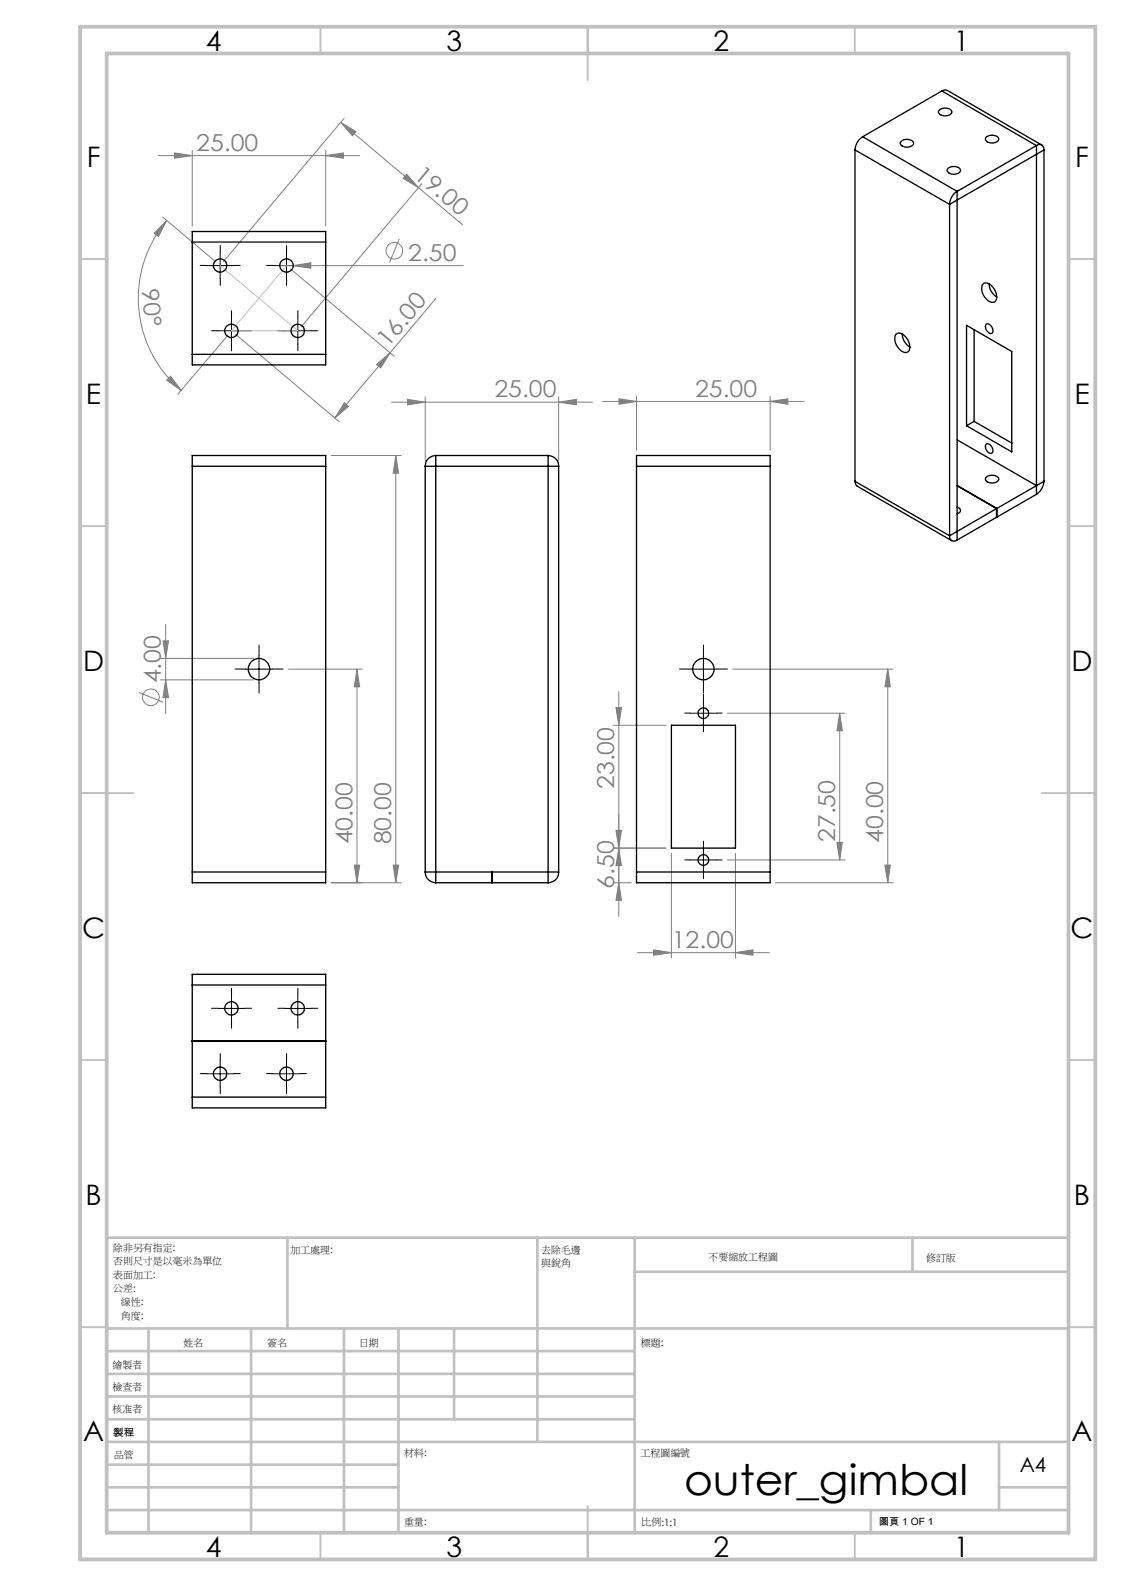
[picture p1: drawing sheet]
<svg xmlns="http://www.w3.org/2000/svg" width="210mm" height="297mm" viewBox="0 0 210 297" stroke-linecap="round" stroke-linejoin="round" font-family="sans-serif">
<g fill="none" stroke="#808080" stroke-width=".19">
<path d="M29.6 29.1h37.7M32.7 28.6l3.3 .5-3.3 .5zM36 28.1v14.2M61 29.1l3.3-.5v1zM61 28.1v14.2M63.8 22.9l22.8 19.2M63.8 22.9l2.8 1.8-.6 .7zM64.4 22.2l-22.6 26.8M76.1 32.6l2.2 2.5-2.8-1.7zM79 34.4l-22.6 26.8M30.4 40.6l10 8.5M31.2 41.3l-1.5 3-.8-.6z"/>
<path d="M31.2 41.3a22.6 22.6 0 0 0 2.7 31.8M52.4 49.7h34.3M54.4 50.4l19.4 16.3M54.9 49.7l3.3-.5v1zM74.7 44.7l-1.8 4.5M81.6 55.9l-18.9 22.4M31.2 71.2l.7-.8 2 2.7zM42.7 62.7l-9.4 11.2M44.1 62.6l19.4 16.3M64.5 75.4l.7 .7-2.5 2.2zM70.5 68.3l2.5-2.3-1.7 2.9zM73.2 75.3h37.7"/>
<path d="M76.3 74.8l3.3 .5-3.3 .5zM79.6 74.3v12M104.6 75.3l3.3-.5v1zM104.6 74.3v12M112.8 75.2h37.7M115.9 74.7l3.2 .5-3.2 .5zM119.1 74.2v10.1M144.1 75.2l3.4-.5v1zM144.1 74.2v10.1M62 85.3h13.1M74.1 85.3l.5 3.3h-1zM74.1 85.3v80"/>
<path d="M31 116.9v16.8M26 129.7l4.5 1.8M30 123.3h17.5M30 127.3h17.5M30.5 120h1l-.5 3.3zM31 127.3l.5 3.3h-1zM54 125.3h13.8M66.8 125.3l.5 3.3h-1zM66.8 125.3v40M114.8 135.8h9.8M115.3 132.5h1l-.5 3.3zM115.8 129.5v42.2"/>
<path d="M136.1 133.6h22.1M137.2 125.3h29.9M157.2 133.6v27.4M157.2 133.6l.5 3.2h-1.1zM166.2 125.3v40M166.2 125.3l.5 3.3h-1.1zM114.8 158.8h9.8M115.3 155.5h1l-.5 3.3zM115.8 158.8l.5 3.3h-1zM125.7 159.8v19.6M137.7 159.8v19.6M156.6 157.8h1.1l-.5 3.2z"/>
<path d="M62 165.3h13.1M66.3 162h1l-.5 3.3zM73.6 162h1l-.5 3.3zM114.8 165.3h3.3M115.8 165.3l.5 3.3h-1zM119.3 178.4h24.7M122.3 177.9l3.4 .5-3.4 .5zM136.1 161h22.1M137.7 178.4l3.2-.5v1zM145.1 165.3h22M165.6 162h1.1l-.5 3.3z"/>
<circle cx="73.8" cy="47" r="1.56"/>
<circle cx="28.2" cy="130.6" r="1.55"/>
</g>
<g fill="none" stroke="#000" stroke-width=".19" stroke-dasharray="30.5 1.3 1.3 1.3">
<path d="M38.7 49.7h-1.2M41.2 47.2v-1.2M41.2 52.2v1.3M43.3 59.4v-1.2M43.7 49.7h1.3M51.1 49.7h-1.2M53.6 47.2v-1.2M53.6 52.2v1.3M55.8 59.4v-1.2M56.1 49.7h1.3M40.8 61.9h-1.2M43.3 64.4v1.3"/>
<path d="M45.8 61.9h1.3M53.3 61.9h-1.3M55.8 64.4v1.3M58.3 61.9h1.2M46 125.3h-2M48.5 122.8v-2M48.5 127.8v2M51 125.3h2M129.2 133.5h-1M129.2 125.3h-2M131.7 131v-1M131.7 136v1"/>
<path d="M131.7 122.8v-2M131.7 127.8v2M134.2 133.5h1M134.2 125.3h2M131.7 158.5v-1M129.2 161h-1M131.7 163.5v1M134.2 161h1M40.8 188.8h-1.2M41.2 198.6v-1.3M43.3 186.3v-1.2M43.3 191.3v1.3"/>
<path d="M45.8 188.8h1.3M53.3 188.8h-1.3M53.6 198.6v-1.3M55.8 186.3v-1.2M55.8 191.3v1.3M58.3 188.8h1.2M38.7 201.1h-1.2M41.2 203.6v1.2M43.7 201.1h1.3M51.1 201.1h-1.2M53.6 203.6v1.2M56.1 201.1h1.3"/>
</g>
<g fill="none" stroke="#000" stroke-width=".19">
<path d="M38.7 49.7h5M41.2 47.2v5M43.3 59.5v4.9M51.1 49.7h5M53.6 47.2v5M55.7 59.5v4.9M40.8 61.9h5M53.2 61.9h5M46 125.3h5M48.5 122.8v5M129.2 133.6h5M129.2 125.3h5"/>
<path d="M131.7 122.8v5M131.7 131.1v5M131.7 158.6v4.9M129.2 161h5M40.8 188.8h5M41.2 198.6v5M43.3 186.3v5M53.2 188.8h5M53.6 198.6v5M55.7 186.3v5M38.7 201.1h5M51.1 201.1h5"/>
</g>
<path d="M41.2 49.7l14.5 12.2h-12.4l10.3-12.2" fill="none" stroke="#c0c0c0" stroke-width=".19"/>
<g fill="none" stroke="#c0c0c0" stroke-width=".35">
<path d="M60 5v5M110 5v10M160 5v5M15 48.5h5M200 48.5h5M15 98.5h5M200 98.5h5M15 148.5h10M195 148.5h10M15 198.5h5M200 198.5h5M15 248.5h5"/>
<path d="M200 248.5h5M60 287v5M110 282v10M160 287v5"/>
</g>
<g fill="none" stroke="#c0c0c0" stroke-width=".5">
<path d="M53.8 231.8v17M100.6 231.8v38.2M118.8 231.8v55.2M118.8 238.2h81.2M170.8 231.8v6.4M200 231.8h-180v55.2M20 248.8h180M20 257.3h98.8M20 253h98.8M27.8 248.8v38.2M47 248.8v38.2M64.4 248.8v38.2"/>
<path d="M74.6 248.8v38.2M85 248.8v17M20 265.8h98.8M20 261.5h98.8M20 278.5h54.6M20 274.3h54.6M20 270h180M187 278.5h13M187 270v12.8M20 282.8h180M163 282.8v4.2"/>
</g>
<path d="M15 5h190v287h-190zM20 10h180v277h-180z" fill="none" stroke="#c0c0c0" stroke-width=".7"/>
<g fill="#808080">
<path d="M54.9 49.7l3.3-.5v1z"/>
<path d="M64.5 75.4l.7 .7-2.5 2.2zM70.5 68.3l2.5-2.3-1.7 2.9z"/>
<path d="M31.2 41.3l-1.5 3-.8-.6zM31.2 71.2l.7-.8 2 2.7z"/>
<path d="M63.8 22.9l2.8 1.8-.6 .7zM76.1 32.6l2.2 2.5-2.8-1.7z"/>
<path d="M61 29.1l3.3-.5v1zM32.7 28.6l3.3 .5-3.3 .5z"/>
<path d="M115.9 74.7l3.2 .5-3.2 .5zM144.1 75.2l3.4-.5v1z"/>
<path d="M122.3 177.9l3.4 .5-3.4 .5zM137.7 178.4l3.2-.5v1z"/>
<path d="M115.8 158.8l.5 3.3h-1zM115.3 132.5h1l-.5 3.3z"/>
<path d="M30.5 120h1l-.5 3.3zM31 127.3l.5 3.3h-1zM74.1 85.3l.5 3.3h-1zM73.6 162h1l-.5 3.3zM66.8 125.3l.5 3.3h-1zM66.3 162h1l-.5 3.3zM157.2 133.6l.5 3.2h-1.1zM156.6 157.8h1.1l-.5 3.2zM166.2 125.3l.5 3.3h-1.1zM165.6 162h1.1l-.5 3.3zM115.3 155.5h1l-.5 3.3zM115.8 165.3l.5 3.3h-1z"/>
<path d="M76.3 74.8l3.3 .5-3.3 .5zM104.6 75.3l3.3-.5v1z"/>
</g>
<g fill="none" stroke="#000" stroke-width=".25">
<path d="M176.3 17l.5-.1h.5l17.7 10.3M176.3 17l17.7 10.3M176.3 17l-14.8 8.6M160 28.1l17.7 10.2M160 28.1v62M161.5 25.6a3.2 3.2 0 0 0-1.5 2.5M161.5 25.6l17.6 10.2M168.6 26.6a1.58 1.58 0 0 1 2.4 .1 1.37 1.37 0 0 1-2.1 .6l-.2-.1a.41 .41 0 0 1-.1-.6zM175.9 20.6a1.59 1.59 0 0 1 2.3 .3 1.39 1.39 0 0 1-2.2 .6l-.1-.2a.42 .42 0 0 1 0-.7zM177.5 31.5a1.64 1.64 0 0 1 2.3 .3 1.39 1.39 0 0 1-2.2 .6l-.1-.1a.45 .45 0 0 1 0-.8zM177.7 38.3v62M179.1 35.8a2.95 2.95 0 0 0-1.4 2.5"/>
<path d="M179.1 35.8v65.3M184.6 25.6a1.69 1.69 0 0 1 2.3 .4 1.39 1.39 0 0 1-2.1 .6l-.4-.5zM194 27.3a.85 .85 0 0 1 1-.2 .85 .85 0 0 1 .4 1M194 27.3l-14.9 8.5M194 27.3v65.3M195.4 28.1l-17.7 10.2M195.4 28.1v62M36 45.3v-1.9h25v1.9M36 45.3v21.1M36 45.3h25M61 45.3v21.1M184 53.1a1.54 1.54 0 0 1 2.1 1 1.77 1.77 0 0 1 0 2.5 2.44 2.44 0 0 1-2.4-2.6l.1-.5z"/>
<path d="M185.1 53.2a3 3 0 0 0 1.4 2.4M36 66.4v1.9h25v-1.9M36 66.4h25M167.8 62.5a1.54 1.54 0 0 1 2 1 1.77 1.77 0 0 1 0 2.5 2.44 2.44 0 0 1-2.3-2.6v-.5zM168.9 62.6a3 3 0 0 0 1.4 2.4M180.9 60.9l8.5 4.9v18.8l-8.5-4.9zM182.3 78.9l-1.4 .8M182.3 61.7v17.2M182.3 78.9l7.1 4.1M184.6 60.7a1.13 1.13 0 0 1 1 .6 1.13 1.13 0 0 1 0 1.1 1.2 1.2 0 0 1-1-1.7zM36 87.3v-2h25v2M36 87.3h25"/>
<path d="M36 87.3v76M61 87.3v76M79.6 87.3h25M79.6 87.3v76M81.6 85.3a1.97 1.97 0 0 0-2 2M81.6 85.3v80M81.6 85.3h21M102.6 85.3a1.97 1.97 0 0 1 2 2M102.6 85.3v80M104.6 87.3v76M119.1 87.3v-2h25v2M119.1 87.3h25"/>
<path d="M119.1 87.3v76M144.1 87.3v76M160 90.1l.1 .5 .3 .4 17.7 10.2M160 90.1l17.7 10.2M179.1 95a.64 .64 0 0 1 .7 .6 .64 .64 0 0 1-.7 .6M179.1 82.4l14.9 8.5M179.1 91l7.4 4.2M179.1 90.9l7.5 4.3M184.6 83.1a1.17 1.17 0 0 1 1.1 1.7 1.08 1.08 0 0 1-1.2-1.4zM184.6 89.4a1.64 1.64 0 0 1 2.3 .2 1.39 1.39 0 0 1-2.1 .6l-.4-.4zM186.5 95.2l-8.8 5.1M186.5 95.2v1.7l-7.4 4.2"/>
<path d="M186.5 96.8h.1M186.6 95.2v1.6M194 92.6l-7.4 4.2M195.4 90.1a3.3 3.3 0 0 1-1.4 2.5M195.4 90.1l-8.8 5.1M177.7 100.3a.86 .86 0 0 0 .4 .9 .86 .86 0 0 0 1-.1M125.7 135.8h12v23h-12zM36 163.3v2h25v-2M36 163.3h25M79.6 163.3a1.97 1.97 0 0 0 2 2M79.6 163.3h12.4v2h-10.4M104.6 163.3a1.97 1.97 0 0 1-2 2"/>
<path d="M104.6 163.3h-12.5v2h10.5M119.1 163.3v2h25v-2M119.1 163.3h25M36 184.5v-2h25v2M36 184.5v21M36 195h25M36 184.5h25M36 194.9h25M61 184.5v21M36 205.5v2h25v-2M36 205.5h25"/>
<circle cx="41.2" cy="49.7" r="1.26"/>
<circle cx="53.6" cy="49.7" r="1.26"/>
<circle cx="43.3" cy="62" r="1.26"/>
<circle cx="55.7" cy="62" r="1.26"/>
<circle cx="48.5" cy="125.3" r="2"/>
<circle cx="131.6" cy="125.3" r="2"/>
<circle cx="131.6" cy="133.6" r="1"/>
<circle cx="131.7" cy="161.1" r=".99"/>
<circle cx="43.3" cy="188.8" r="1.26"/>
<circle cx="55.7" cy="188.8" r="1.26"/>
<circle cx="41.2" cy="201.1" r="1.26"/>
<circle cx="53.6" cy="201.1" r="1.26"/>
</g>
<text font-size="7.9" x="128" y="280">outer_gimbal</text>
<g font-size="5.3">
<text x="38.5" y="9.6">4</text>
<text x="83.5" y="9.6">3</text>
<text x="133.6" y="9.6">2</text>
<text x="178.6" y="9.6">1</text>
<text x="16.2" y="31.3">F</text>
<text x="201.2" y="31.3">F</text>
<text x="16.1" y="75.6">E</text>
<text x="201.1" y="75.6">E</text>
<text x="15.5" y="125.6">D</text>
<text x="200.5" y="125.6">D</text>
<text x="15.4" y="175.6">C</text>
<text x="200.4" y="175.6">C</text>
<text x="16" y="225.6">B</text>
<text x="201" y="225.6">B</text>
<text x="15.5" y="269.8">A</text>
<text x="200.5" y="269.8">A</text>
<text x="38.5" y="291.6">4</text>
<text x="83.5" y="291.6">3</text>
<text x="133.6" y="291.6">2</text>
<text x="178.6" y="291.6">1</text>
</g>
<g font-size="4.4" fill="#808080">
<text x="36.7" y="28.2">25.00</text>
<text x="77.2" y="33.1" transform="rotate(40 77.2 33.1)">19.00</text>
<text x="76.4" y="48.8">2.50</text>
<text x="26.6" y="54.2" transform="rotate(85 26.6 54.2)">90°</text>
<text x="72.6" y="65.2" transform="rotate(-50 72.6 65.2)">16.00</text>
<text x="92.5" y="74.4">25.00</text>
<text x="130.1" y="74.3">25.00</text>
<text x="30.1" y="128" transform="rotate(-90 30.1 128)">4.00</text>
<text x="115" y="147.8" transform="rotate(-90 115 147.8)">23.00</text>
<text x="66" y="158.1" transform="rotate(-90 66 158.1)">40.00</text>
<text x="73.2" y="158.1" transform="rotate(-90 73.2 158.1)">80.00</text>
<text x="156.3" y="157.7" transform="rotate(-90 156.3 157.7)">27.50</text>
<text x="165.3" y="157.9" transform="rotate(-90 165.3 157.9)">40.00</text>
<text x="115" y="166.5" transform="rotate(-90 115 166.5)">6.50</text>
<text x="125.7" y="177.5">12.00</text>
</g>
<text font-size="3.9" x="190.9" y="275.6">A4</text>
<g font-size="1.9">
<text x="21.2" y="234.2">除非另有指定:</text>
<text x="21.2" y="236.8">否則尺寸是以毫米為單位</text>
<text x="21.2" y="239.3">表面加工:</text>
<text x="54.4" y="234.6">加工處理:</text>
<text x="101.3" y="234.6">去除毛邊</text>
<text x="101.3" y="237.1">與銳角</text>
<text x="132.6" y="236">不要縮放工程圖</text>
<text x="173.3" y="236.2">修訂版</text>
<text x="21.2" y="241.8">公差:</text>
<text x="22.6" y="244.4">線性:</text>
<text x="22.6" y="246.9">角度:</text>
<text x="50" y="252">簽名</text>
<text x="67.2" y="252">日期</text>
<text x="120" y="252">標題:</text>
<text x="21" y="256.1">繪製者</text>
<text x="34.3" y="252.1">姓名</text>
<text x="21" y="260.4">檢查者</text>
<text x="21" y="264.5">核准者</text>
<text x="21.2" y="268.8">製程</text>
<text x="21.3" y="273">品管</text>
<text x="75.6" y="272.6">材料:</text>
<text x="119.9" y="272.6">工程圖編號</text>
<text x="75.6" y="285.6">重量:</text>
<text x="120.1" y="285.7">比例:1:1</text>
<text x="164.5" y="285.7">圖頁 1 OF 1</text>
</g>
</svg>
